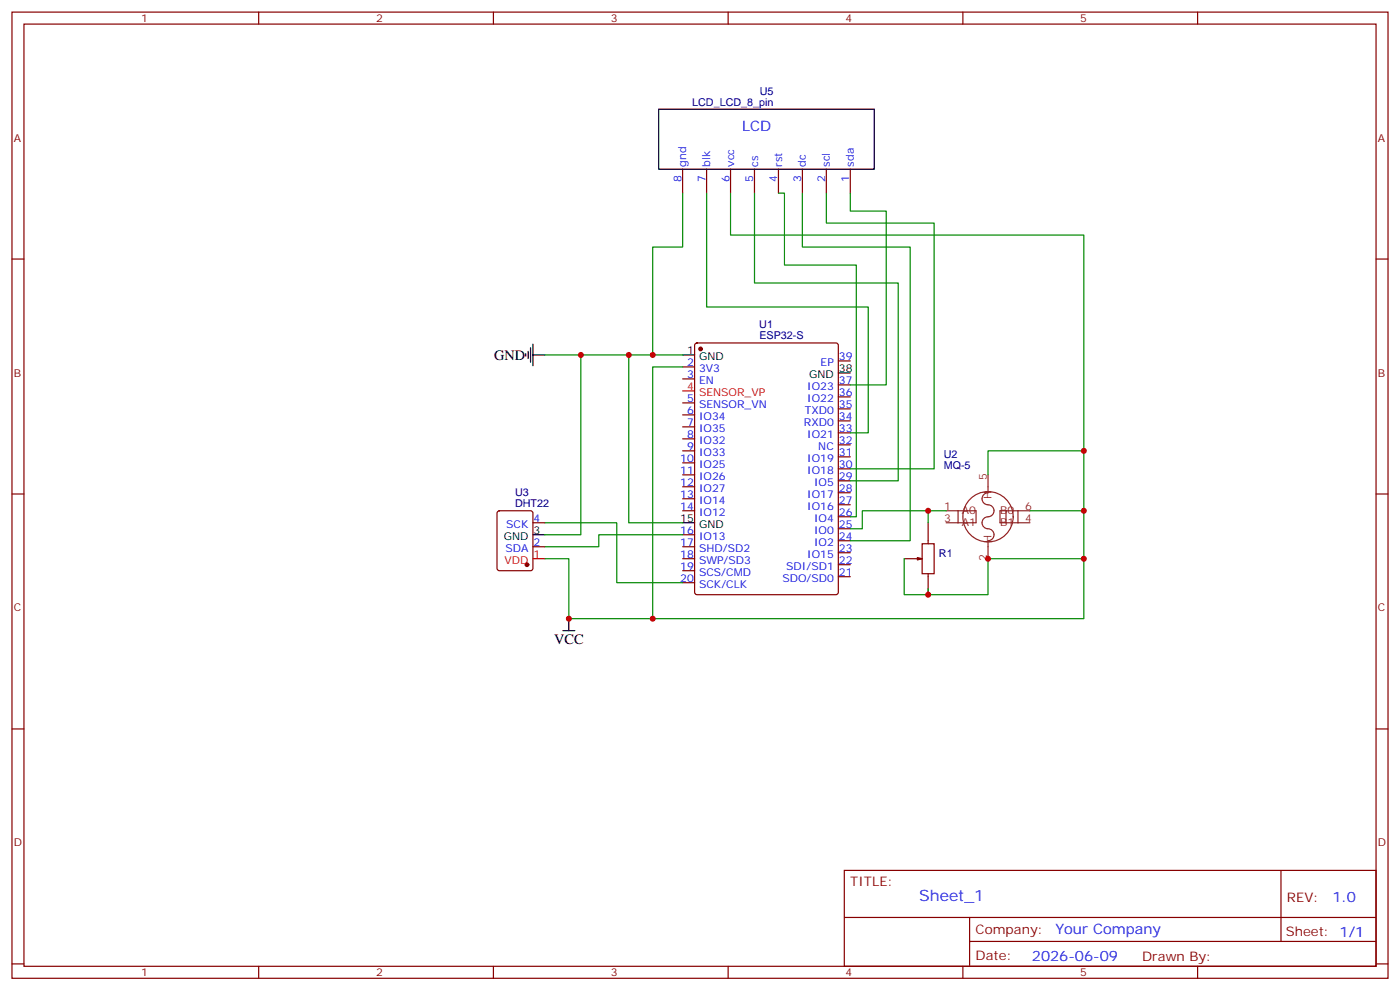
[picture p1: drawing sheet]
<svg xmlns="http://www.w3.org/2000/svg" width="412mm" height="292mm" viewBox="0 0 412 292" stroke-linecap="round" stroke-linejoin="round" font-family="sans-serif">
<g fill="none" stroke="#870000" stroke-width=".35">
<path d="M3.5 3.6h405.4v284.3h-405.4zM7.1 7.1h398.2v277.3h-398.2zM76.2 3.6v3.5M145.3 3.6v3.5M214.5 3.6v3.5M283.6 3.6v3.5M352.8 3.6v3.5M201.1 49.8v7M208.1 49.8v7M215.2 49.8v7M222.2 49.8v7M229.3 49.8v7"/>
<path d="M236.4 49.8v7M243.4 49.8v7M250.5 49.8v7M3.5 76.2h3.6M405.3 76.2h3.6M201.1 118.6h3.5M201.1 111.5h3.5M201.1 108h3.5M204.8 101.1l.5-.2h40.9l.7 .5v72.9l-.4 .7h-41.2l-.6-.4-.1-73zM246.9 106.2h3.6M246.9 113.3h3.6M246.9 116.8h3.6"/>
<path d="M201.1 139.7h3.5M201.1 136.2h3.5M201.1 132.7h3.5M201.1 129.2h3.5M201.1 125.6h3.5M201.1 122.1h3.5M246.9 120.3h3.6M246.9 123.9h3.6M246.9 127.4h3.6M246.9 130.9h3.6M246.9 134.4h3.6M246.9 138h3.6"/>
<path d="M3.5 145.4h3.6M146.6 150.5l.5-.2h9.2l.6 .4 .1 16.6-.5 .6-9.4 .1-.6-.5-.1-16.5zM157 153.8h3.5M201.1 157.4h3.5M201.1 150.3h3.5M201.1 146.8h3.5M201.1 143.3h3.5M246.9 141.5h3.6M246.9 145h3.6M246.9 148.6h3.6M246.9 152.1h3.6M246.9 155.6h3.6"/>
<path d="M246.9 159.1h3.6M405.3 145.4h3.6M157 160.9h3.5M201.1 171.5h3.5M201.1 168h3.5M201.1 164.4h3.5M201.1 160.9h3.5M246.9 162.7h3.6M246.9 166.2h3.6M246.9 169.7h3.6M3.5 214.5h3.6M405.3 214.5h3.6"/>
<path d="M248.7 256.2h156.6v28.2h-156.6zM377.3 256.2v20.9M248.7 270h156.5M285.6 277.1h119.6M285.6 270v14.1M3.5 283.7h3.6M76.2 284.4v3.5M145.3 284.4v3.5M214.5 284.4v3.5M283.6 284.4v3.5M352.8 284.4v3.5M405.3 283.7h3.6"/>
</g>
<path d="M194 32.1h63.5v17.7h-63.5zM154.9 104.1v.7M155.6 103.4v2.1M156.3 102.3v4.3M157 104.5h3.5M157 101.3v6.3M201.1 104.5h3.5M246.9 109.7h3.6M157 157.4h3.5M201.1 153.8h3.5M165.8 185.6h3.5M167.6 182.1v3.5" fill="none" stroke="#000" stroke-width=".35"/>
<path d="M201.1 115h3.5M157 164.4h3.5" fill="none" stroke="#f00" stroke-width=".35"/>
<g fill="#870000" stroke="#870000" stroke-width=".35">
<circle cx="206.4" cy="102.7" r=".53"/>
<circle cx="155.2" cy="166.2" r=".53"/>
</g>
<g fill="none" stroke="#8c2424" stroke-width=".35">
<path d="M291 139.7v5.3a1.82 1.82 0 0 0-1.7 2.1 1.82 1.82 0 0 0 2.2 1.5 1.83 1.83 0 0 1 1.2 2.2 1.83 1.83 0 0 1-2.1 1.3 1.83 1.83 0 0 0-1.2 2.3 1.83 1.83 0 0 0 2.1 1.3 1.76 1.76 0 0 1 1.3 1.9 1.76 1.76 0 0 1-1.8 1.5v5.3M278.7 150.3h8.8v3.5h-8.8M282.2 150.3v3.5M296.3 150.3v3.5M299.9 150.3v3.5M303.4 150.3h-8.8v3.5h8.8"/>
<circle cx="291" cy="152.1" r="7.4"/>
</g>
<g fill="none" stroke="#008700" stroke-width=".35">
<path d="M201.1 56.8v15.9h-8.8v31.8M208.1 56.8v33.5h47.7v37.1h-5.3M215.2 56.8v12.4h104.1v63.5M222.2 56.8v26.5h42.4v58.2h-14.1M229.3 56.8h1.8v21.2h21.1v74.1h-1.7M236.4 56.8v15.9h31.7v86.4h-17.6M243.4 56.8v8.9h31.8v72.3h-24.7M250.5 56.8v5.3h10.6v51.2h-10.6M160.5 104.5h40.6M171.1 104.5v52.9h-10.6M185.2 104.5v49.3h15.9M201.1 108h-8.8v74.1"/>
<path d="M291 139.7v-7h28.3v31.7h-28.3v10.6h-17.6M160.5 153.8h21.2v17.7h19.4M201.1 157.4h-24.7v3.5h-15.9M273.4 150.3v3.5M278.7 150.3h-24.7v5.3h-3.5M303.4 150.3h15.9M160.5 164.4h7.1v17.7h151.7v-17.7M266.3 164.4v10.6h7.1v-1.8"/>
</g>
<path d="M270.2 164.1l1.4 .3-1.4 .4z" fill="#850000" stroke="#850000" stroke-width=".35"/>
<path d="M273.4 153.8v6.2M266.3 164.4h5.3M271.6 160h3.6v8.8h-3.6zM273.4 168.8v6.2" fill="none" stroke="#850000" stroke-width=".35"/>
<g fill="#c00">
<circle cx="171.1" cy="104.5" r=".88"/>
<circle cx="167.6" cy="182.1" r=".88"/>
<circle cx="185.2" cy="104.5" r=".88"/>
<circle cx="192.3" cy="182.1" r=".88"/>
<circle cx="273.4" cy="175" r=".88"/>
<circle cx="273.4" cy="150.3" r=".88"/>
<circle cx="291" cy="164.4" r=".88"/>
<circle cx="319.3" cy="150.3" r=".88"/>
<circle cx="319.3" cy="164.4" r=".88"/>
<circle cx="192.3" cy="104.5" r=".88"/>
<circle cx="319.3" cy="132.7" r=".88"/>
</g>
<text font-size="4.6" fill="#00f" x="270.8" y="265.2">Sheet_1</text>
<g font-size="4.2" fill="#00f">
<text x="218.6" y="38.4">LCD</text>
<text x="392.5" y="265.4">1.0</text>
<text x="310.9" y="275">Your Company</text>
<text x="304" y="282.8">2026-06-09</text>
</g>
<g font-size="4.2">
<text x="145.5" y="105.9">GND</text>
<text x="163.2" y="189.5">VCC</text>
</g>
<g font-size="3.9" fill="#800">
<text x="250.5" y="260.7">TITLE:</text>
<text x="379.1" y="265.4">REV:</text>
<text x="287.4" y="274.9">Company:</text>
<text x="378.7" y="275.6">Sheet: 1/1</text>
<text x="287.4" y="282.6">Date:</text>
<text x="336.4" y="282.7">Drawn By:</text>
</g>
<g font-size="3.2" fill="#800">
<text x="41.6" y="6.6">1</text>
<text x="110.8" y="6.6">2</text>
<text x="179.9" y="6.6">3</text>
<text x="249.1" y="6.6">4</text>
<text x="318.2" y="6.6">5</text>
<text x="4.1" y="41.7">A</text>
<text x="405.9" y="41.7">A</text>
<text x="4.1" y="110.8">B</text>
<text x="405.9" y="110.8">B</text>
<text x="4.1" y="180">C</text>
<text x="405.9" y="180">C</text>
<text x="4.1" y="249.1">D</text>
<text x="405.9" y="249.1">D</text>
<text x="41.6" y="287.4">1</text>
<text x="110.8" y="287.4">2</text>
<text x="179.9" y="287.4">3</text>
<text x="249.1" y="287.4">4</text>
<text x="318.2" y="287.4">5</text>
</g>
<g font-size="3.2" fill="#000080">
<text x="223.8" y="27.9">U5</text>
<text x="203.9" y="31.1">LCD_LCD_8_pin</text>
<text x="223.7" y="96.6">U1</text>
<text x="223.7" y="99.9">ESP32-S</text>
<text x="278" y="138">MQ-5</text>
<text x="278" y="134.7">U2</text>
<text x="151.7" y="149.3">DHT22</text>
<text x="151.7" y="146.1">U3</text>
<text x="276.6" y="163.8">R1</text>
</g>
<g font-size="3.2" fill="#00f">
<text x="200.7" y="53.6" transform="rotate(-90 200.7 53.6)">8</text>
<text x="202.1" y="49.1" transform="rotate(-90 202.1 49.1)">gnd</text>
<text x="207.8" y="53.6" transform="rotate(-90 207.8 53.6)">7</text>
<text x="209.2" y="49.1" transform="rotate(-90 209.2 49.1)">blk</text>
<text x="214.8" y="53.6" transform="rotate(-90 214.8 53.6)">6</text>
<text x="216.3" y="49.1" transform="rotate(-90 216.3 49.1)">vcc</text>
<text x="221.9" y="53.6" transform="rotate(-90 221.9 53.6)">5</text>
<text x="223.3" y="49.1" transform="rotate(-90 223.3 49.1)">cs</text>
<text x="229" y="53.6" transform="rotate(-90 229 53.6)">4</text>
<text x="230.4" y="49.1" transform="rotate(-90 230.4 49.1)">rst</text>
<text x="236" y="53.6" transform="rotate(-90 236 53.6)">3</text>
<text x="237.4" y="49.1" transform="rotate(-90 237.4 49.1)">dc</text>
<text x="243.1" y="53.6" transform="rotate(-90 243.1 53.6)">2</text>
<text x="244.5" y="49.1" transform="rotate(-90 244.5 49.1)">scl</text>
<text x="250.1" y="53.6" transform="rotate(-90 250.1 53.6)">1</text>
<text x="251.5" y="49.1" transform="rotate(-90 251.5 49.1)">sda</text>
<text x="202.4" y="107.6">2</text>
<text x="241.7" y="107.6">EP</text>
<text x="247.1" y="105.9">39</text>
<text x="202.4" y="111.2">3</text>
<text x="205.9" y="112.9">EN</text>
<text x="205.9" y="109.4">3V3</text>
<text x="247.1" y="112.9">37</text>
<text x="202.4" y="118.2">5</text>
<text x="205.9" y="120">SENSOR_VN</text>
<text x="237.8" y="114.7">IO23</text>
<text x="237.8" y="118.2">IO22</text>
<text x="247.1" y="116.5">36</text>
<text x="247.1" y="120">35</text>
<text x="202.4" y="125.3">7</text>
<text x="202.4" y="121.7">6</text>
<text x="205.9" y="123.5">IO34</text>
<text x="236.8" y="125.3">RXD0</text>
<text x="237" y="121.7">TXD0</text>
<text x="247.1" y="123.5">34</text>
<text x="202.4" y="128.8">8</text>
<text x="205.9" y="130.6">IO32</text>
<text x="205.9" y="127">IO35</text>
<text x="237.8" y="128.8">IO21</text>
<text x="247.1" y="127">33</text>
<text x="247.1" y="130.6">32</text>
<text x="200.4" y="135.9">10</text>
<text x="202.4" y="132.3">9</text>
<text x="205.9" y="137.6">IO25</text>
<text x="205.9" y="134.1">IO33</text>
<text x="237.8" y="135.9">IO19</text>
<text x="241" y="132.3">NC</text>
<text x="247.1" y="134.1">31</text>
<text x="247.1" y="137.6">30</text>
<text x="200.4" y="142.9">12</text>
<text x="200.4" y="139.4">11</text>
<text x="205.9" y="141.1">IO26</text>
<text x="237.8" y="139.4">IO18</text>
<text x="239.8" y="142.9">IO5</text>
<text x="247.1" y="141.1">29</text>
<text x="200.4" y="150">14</text>
<text x="200.4" y="146.4">13</text>
<text x="205.9" y="148.2">IO14</text>
<text x="205.9" y="144.7">IO27</text>
<text x="237.8" y="146.4">IO17</text>
<text x="237.8" y="150">IO16</text>
<text x="247.1" y="144.7">28</text>
<text x="247.1" y="148.2">27</text>
<text x="149.1" y="155.3">SCK</text>
<text x="157.2" y="153.5">4</text>
<text x="205.9" y="151.7">IO12</text>
<text x="239.8" y="153.5">IO4</text>
<text x="247.1" y="151.7">26</text>
<text x="247.1" y="155.3">25</text>
<text x="157.2" y="160.5">2</text>
<text x="200.4" y="160.5">17</text>
<text x="200.4" y="157">16</text>
<text x="205.9" y="158.8">IO13</text>
<text x="239.8" y="157">IO0</text>
<text x="239.8" y="160.5">IO2</text>
<text x="247.1" y="158.8">24</text>
<text x="148.9" y="162.3">SDA</text>
<text x="200.4" y="167.6">19</text>
<text x="200.4" y="164.1">18</text>
<text x="205.9" y="165.8">SWP/SD3</text>
<text x="205.9" y="162.3">SHD/SD2</text>
<text x="231.6" y="167.6">SDI/SD1</text>
<text x="237.8" y="164.1">IO15</text>
<text x="247.1" y="162.3">23</text>
<text x="247.1" y="165.8">22</text>
<text x="200.4" y="171.1">20</text>
<text x="205.9" y="172.9">SCK/CLK</text>
<text x="205.9" y="169.4">SCS/CMD</text>
<text x="230.5" y="171.1">SDO/SD0</text>
<text x="247.1" y="169.4">21</text>
</g>
<g font-size="3.2">
<text x="202.4" y="104.1">1</text>
<text x="205.9" y="105.9">GND</text>
<text x="238.4" y="111.2">GND</text>
<text x="247.1" y="109.4">38</text>
<text x="200.4" y="153.5">15</text>
<text x="205.9" y="155.3">GND</text>
<text x="148.4" y="158.8">GND</text>
<text x="157.2" y="157">3</text>
</g>
<g font-size="3.2" fill="#f00">
<text x="202.4" y="114.7">4</text>
<text x="205.9" y="116.5">SENSOR_VP</text>
<text x="148.6" y="165.8">VDD</text>
<text x="157.2" y="164.1">1</text>
</g>
<g font-size="3.2" fill="#8d2323">
<text x="290.7" y="141.1" transform="rotate(-90 290.7 141.1)">5</text>
<text x="278.1" y="150">1</text>
<text x="292.1" y="146.7" transform="rotate(-90 292.1 146.7)">H</text>
<text x="302" y="150">6</text>
<text x="278.1" y="153.5">3</text>
<text x="283.3" y="151.4">A0</text>
<text x="283.3" y="154.9">A1</text>
<text x="294.6" y="151.4">B0</text>
<text x="294.6" y="154.9">B1</text>
<text x="302" y="153.5">4</text>
<text x="292.1" y="159.8" transform="rotate(-90 292.1 159.8)">H</text>
<text x="290.7" y="165" transform="rotate(-90 290.7 165)">2</text>
</g>
</svg>
